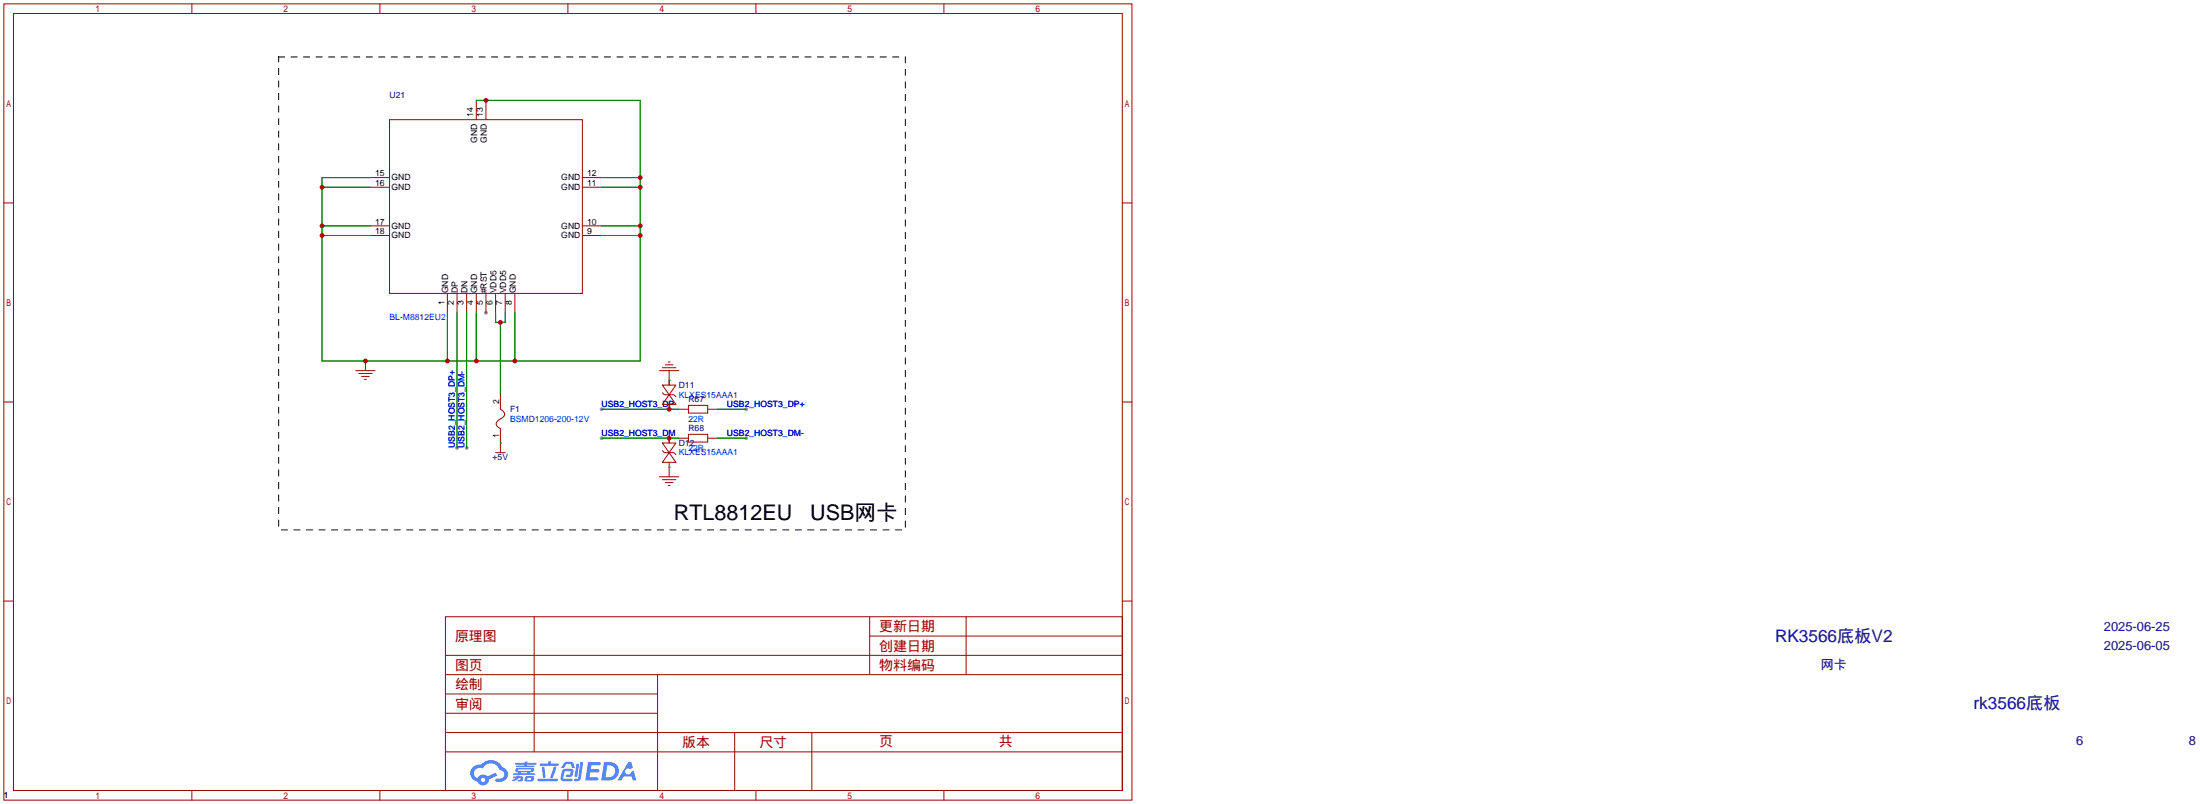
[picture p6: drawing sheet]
<svg xmlns="http://www.w3.org/2000/svg" width="580mm" height="212mm" viewBox="0 0 580 212" stroke-linecap="round" stroke-linejoin="round" font-family="sans-serif">
<g fill="#999">
<circle cx="128" cy="82.3" r=".51"/>
<circle cx="120.4" cy="117.9" r=".51"/>
<circle cx="122.9" cy="117.9" r=".51"/>
<circle cx="158.5" cy="107.7" r=".51"/>
<circle cx="158.5" cy="115.3" r=".51"/>
<circle cx="196.6" cy="107.7" r=".51"/>
<circle cx="196.6" cy="115.3" r=".51"/>
</g>
<g fill="none" stroke="#a10000" stroke-width=".26">
<path d="M1 1h297.2v209.6h-297.2zM3.6 3.6h292.1v204.4h-292.1zM50.5 1v2.6M100.1 1v2.6M149.6 1v2.6M199.1 1v2.6M248.7 1v2.6M1 53.4h2.6M295.7 53.4h2.5M1 105.8h2.6M295.7 105.8h2.5M1 158.2h2.6"/>
<path d="M295.7 158.2h2.5M117.3 162.3h178.4v45.7h-178.4zM117.3 177.5h178.4M117.3 172.5h178.4M140.7 162.3v35.6M173.2 177.5v30.5M229.1 162.3v15.2M229.1 167.4h66.6M254.5 162.3v15.2M117.3 182.6h55.9M117.3 197.9h178.4M117.3 192.8h178.4"/>
<path d="M117.3 187.7h55.9M193.5 192.8v15.2M213.9 192.8v15.2M50.5 208v2.6M100.1 208v2.6M149.6 208v2.6M199.1 208v2.6M248.7 208v2.6"/>
</g>
<g fill="#5487ff">
<path d="M154.9 200.5h2.7a.48 .48 0 0 1 .7 .5 .48 .48 0 0 1-.7 .4h-1.8l-.2 1h1.9a.43 .43 0 0 1 .4 .5 .43 .43 0 0 1-.4 .4h-2l-.2 1.3h1.9a.43 .43 0 0 1 .5 .4 .43 .43 0 0 1-.5 .4h-3z"/>
<path d="M165.5 200.6h.8l.4 1.4-.7 .4a.84 .84 0 0 0-1.2 .2 .84 .84 0 0 0 .3 1.2 .84 .84 0 0 0 1.2-.4v-.3l.6-.3 .7 2.6h-.9l-.3-1.1h-2.1l-.6 1.1h-1.1z"/>
<path d="M151.9 201h.7l-.5 3.2a.36 .36 0 0 1-.4 .3 .36 .36 0 0 1-.3-.3z"/>
<path d="M152.9 200.5h.7l-.6 4.3a1.04 1.04 0 0 1-1.8 .4l.2-.2 .8-.1 .1-.2z"/>
<path d="M148.6 200.8l.6-.3h1.4l.4 .3 .4 1.2-.7 .1-.4-1h-.9l-.9 1h-.6z"/>
<path d="M148.2 202.7l.5-.4h1.7a.95 .95 0 0 1 .5 1.6l-.5 .5-1.1 .1a.32 .32 0 0 1-.3-.4 .32 .32 0 0 1 .4-.3h.8l.2-.9-1.7 .1-.3 1.9 2.2 .1a.32 .32 0 0 1 .3 .3 .32 .32 0 0 1-.4 .3h-2.3l-.4-.3-.1-.5z"/>
<path d="M141.6 204.9h5a.33 .33 0 0 1 .4 .4 .33 .33 0 0 1-.4 .3h-4.9l-.1-.2z"/>
<path d="M145.9 201.8h.7l-.6 2a.98 .98 0 0 1-.7 1l-.3-.3z"/>
<path d="M142.7 201.8h.7l.3 2.6a.34 .34 0 0 1-.3 .3 .34 .34 0 0 1-.4-.2z"/>
<path d="M142.2 200.9h2.2l.2-.6h.6l-.1 .6h1.8a.32 .32 0 0 1 .3 .3 .32 .32 0 0 1-.4 .3h-4.5l-.1-.1z"/>
<path d="M135.2 204.3h.9l.1-.2h.7l-.1 .2 1 .2-.1 1-1.3 .2v-.5h.6l.1-.4a.68 .68 0 0 0-.9 .4l-1.1 .5-.2-.5 1-.4h-.8z"/>
<path d="M135.8 200.7h2.4l.1-.3h.7l-.1 .4h2.2l.3 .2-.3 .2h-2.2l-.1 .3h1.8l.2 .2-.2 .2h-4.5l-.1-.4h2.1v-.3h-2.2z"/>
<path d="M159.1 200.5l-.7 4.9h1.7a2.5 2.5 0 0 0 3-2.5 2.5 2.5 0 0 0-3.1-2.4zM160 201.4a1.65 1.65 0 0 1 2 1.7 1.65 1.65 0 0 1-2.1 1.5h-.4z"/>
<path d="M135.9 202.3l-.1 .7 .7 .2v.3h-1.3l.1 .4h5.4l.2-.2-.2-.2h-1.2l.2-.2a.77 .77 0 0 0 .8-.3 .77 .77 0 0 0 0-.9h-4.1zM136.5 202.5l3.5 .1-.2 .3h-3.2zM137.2 203.2h1.7l-.1 .3h-1.5z"/>
<path d="M138.4 204.4l-.2 1.1a2.66 2.66 0 0 0 2.1 .1l.2-.1a.98 .98 0 0 0 0-1.2l-1.6-.1zM139 204.7h.8l.1 .3-.2 .2h-.8z"/>
<path d="M124.6 201.9a2.23 2.23 0 0 0-.6 2.3 2.23 2.23 0 0 0 1.8 1.5 1.58 1.58 0 0 0 1.7 1 1.58 1.58 0 0 0 1.3-1.6l2.2-1-.5-.8-2.1 1a1.65 1.65 0 0 0-2.6 .5 1.47 1.47 0 0 1-.7-2.1 1.47 1.47 0 0 1 2.1-.4 2.35 2.35 0 0 1 2.4-1.4 2.35 2.35 0 0 1 2 1.8 1.12 1.12 0 0 1 1.3 1 1.12 1.12 0 0 1-1.2 1.2h-.7a.45 .45 0 0 0-.5 .4 .45 .45 0 0 0 .4 .5 2.12 2.12 0 0 0 2.5-.9 2.12 2.12 0 0 0-.3-2.6 1.92 1.92 0 0 1-1.4-1.3 3.4 3.4 0 0 0-4.9 .2l-1.2 .1zM126.7 205.3a.57 .57 0 0 1 1.1 0 .57 .57 0 0 1-1.1 0z"/>
</g>
<g fill="none" stroke="#a10000" stroke-width=".26">
<path d="M102.6 31.5h50.8v45.7h-50.8zM125.5 26.4v5.1M128 26.4v5.1M97.5 59.4h5.1M97.5 49.3h5.1M97.5 46.7h5.1M153.4 59.4h5.1M153.4 49.3h5.1M153.4 46.7h5.1M97.5 62h5.1M117.9 77.2v5.1M120.4 77.2v5.1"/>
<path d="M122.9 77.2v5.1M125.5 77.2v5.1M128 77.2v5.1M130.6 77.2v5.1M133.1 77.2v5.1M135.6 77.2v5.1M153.4 62h5.1M93.7 97.5h5.1M94.5 98.3h3.5M95.2 99.1h2.1M96 99.8h.5M96.3 95v2.5"/>
<path d="M173.7 97.5h5.1M174.5 96.8h3.6M175.3 96h2M176 95.2h.5M176.3 97.5v3.8M130.6 119.1h2.5M131.8 103.9v3.8l.4 .2a1.14 1.14 0 0 1 .4 1.9l-1.1 .7a1.14 1.14 0 0 0-.4 1.8l.7 .5v6.3M174.5 101.3h3.6l-1.8 2.6zM174.5 103.4l.5 .5h2.5l.6 .5M174.5 116.6h3.6l-1.8 2.5zM174.5 118.6l.5 .5h2.5l.6 .5M176.3 103.9l1.8 2.5h-3.6z"/>
<path d="M176.3 119.1l1.8 2.6h-3.6zM176.3 106.4v1.3M176.3 115.3v1.3M178.8 107.7h2.6M178.8 115.3h2.6M181.4 106.7h5v2h-5zM181.4 114.3h5v2h-5zM186.4 107.7h2.6M186.4 115.3h2.6M173.7 125.5h5.1M174.5 126.2h3.6M175.3 127h2"/>
<path d="M176 127.8h.5M176.3 121.7v3.8"/>
</g>
<g fill="none" stroke="#008700" stroke-width=".26">
<path d="M125.5 26.4h43.2v68.6h-83.9v-48.3h12.7M84.8 59.4h12.7M84.8 49.3h12.7M158.5 59.4h10.2M158.5 49.3h10.2M158.5 46.7h10.2M84.8 62h12.7M158.5 62h10.2M117.9 82.3v12.7M120.4 82.3v35.6M122.9 82.3v35.6M125.5 82.3v12.7"/>
<path d="M130.6 82.3v2.5h2.5v-2.5M131.8 84.8v19.1M135.6 82.3v12.7M131.8 116.6h.1M158.5 107.7h20.3M158.5 115.3h20.3M176.3 100.1h.1M189 107.7h7.6M189 115.3h7.6M176.3 122.9h.1"/>
</g>
<path d="M73.4 15h165.1v124.4h-165.1z" fill="none" stroke="#000" stroke-width=".26" stroke-dasharray="1.5 1.8"/>
<g fill="#c00">
<circle cx="84.8" cy="59.4" r=".63"/>
<circle cx="84.8" cy="49.3" r=".63"/>
<circle cx="84.8" cy="62" r=".63"/>
<circle cx="96.3" cy="95" r=".63"/>
<circle cx="117.9" cy="95" r=".63"/>
<circle cx="125.5" cy="95" r=".63"/>
<circle cx="135.6" cy="95" r=".63"/>
<circle cx="168.7" cy="62" r=".63"/>
<circle cx="168.7" cy="59.4" r=".63"/>
<circle cx="168.7" cy="49.3" r=".63"/>
<circle cx="168.7" cy="46.7" r=".63"/>
<circle cx="128" cy="26.4" r=".63"/>
<circle cx="131.8" cy="84.8" r=".63"/>
<circle cx="176.3" cy="107.7" r=".63"/>
<circle cx="176.3" cy="115.3" r=".63"/>
</g>
<g font-size="5.7">
<text x="177.5" y="136.8">RTL8812EU</text>
<text x="213.5" y="136.8">USB网卡</text>
</g>
<g font-size="4.5" fill="#000080">
<text x="467.6" y="168.8">RK3566底板V2</text>
<text x="519.9" y="186.6">rk3566底板</text>
</g>
<g font-size="3.7" fill="#a00000">
<text x="231.6" y="166.2">更新日期</text>
<text x="119.9" y="168.7">原理图</text>
<text x="231.6" y="171.2">创建日期</text>
<text x="119.9" y="176.3">图页</text>
<text x="231.6" y="176.3">物料编码</text>
<text x="119.9" y="181.4">绘制</text>
<text x="119.9" y="186.5">审阅</text>
<text x="179.7" y="196.6">版本</text>
<text x="200" y="196.6">尺寸</text>
<text x="231.6" y="196.4">页</text>
<text x="263.1" y="196.4">共</text>
</g>
<g font-size="3.4" fill="#000080">
<text x="554.2" y="165.9">2025-06-25</text>
<text x="554.2" y="171">2025-06-05</text>
<text x="479.7" y="176.1">网卡</text>
<text x="546.9" y="196.2">6</text>
<text x="576.7" y="196.2">8</text>
</g>
<g font-size="2.3" fill="#000080">
<text x="102.6" y="25.9">U21</text>
<text x="178.8" y="102.1">D11</text>
<text x="181.4" y="105.9">R67</text>
<text x="134.4" y="108.4">F1</text>
<text x="181.4" y="113.5">R68</text>
<text x="178.8" y="117.3">D12</text>
<text x="129.8" y="121.1">+5V</text>
<text x="1" y="210">1</text>
</g>
<g font-size="2.3">
<text x="124.7" y="30.7" transform="rotate(-90 124.7 30.7)">14</text>
<text x="127.2" y="30.7" transform="rotate(-90 127.2 30.7)">13</text>
<text x="125.7" y="37.5" transform="rotate(-90 125.7 37.5)">GND</text>
<text x="128.2" y="37.5" transform="rotate(-90 128.2 37.5)">GND</text>
<text x="98.8" y="46.4">15</text>
<text x="103.1" y="47.4">GND</text>
<text x="147.9" y="47.4">GND</text>
<text x="154.7" y="46.4">12</text>
<text x="98.8" y="49">16</text>
<text x="103.1" y="50">GND</text>
<text x="147.9" y="50">GND</text>
<text x="154.7" y="49">11</text>
<text x="98.8" y="59.1">17</text>
<text x="154.7" y="59.1">10</text>
<text x="98.8" y="61.7">18</text>
<text x="103.1" y="60.1">GND</text>
<text x="103.1" y="62.7">GND</text>
<text x="147.9" y="62.7">GND</text>
<text x="147.9" y="60.1">GND</text>
<text x="154.7" y="61.7">9</text>
<text x="118.1" y="77.2" transform="rotate(-90 118.1 77.2)">GND</text>
<text x="120.6" y="77.2" transform="rotate(-90 120.6 77.2)">DP</text>
<text x="123.2" y="77.2" transform="rotate(-90 123.2 77.2)">DN</text>
<text x="125.7" y="77.2" transform="rotate(-90 125.7 77.2)">GND</text>
<text x="128.2" y="77.2" transform="rotate(-90 128.2 77.2)">#RST</text>
<text x="130.8" y="77.2" transform="rotate(-90 130.8 77.2)">VDD5</text>
<text x="133.3" y="77.2" transform="rotate(-90 133.3 77.2)">VDD5</text>
<text x="135.9" y="77.2" transform="rotate(-90 135.9 77.2)">GND</text>
<text x="117.1" y="80.2" transform="rotate(-90 117.1 80.2)">1</text>
<text x="119.6" y="80.2" transform="rotate(-90 119.6 80.2)">2</text>
<text x="122.1" y="80.2" transform="rotate(-90 122.1 80.2)">3</text>
<text x="124.7" y="80.2" transform="rotate(-90 124.7 80.2)">4</text>
<text x="127.2" y="80.2" transform="rotate(-90 127.2 80.2)">5</text>
<text x="129.8" y="80.2" transform="rotate(-90 129.8 80.2)">6</text>
<text x="132.3" y="80.2" transform="rotate(-90 132.3 80.2)">7</text>
<text x="134.8" y="80.2" transform="rotate(-90 134.8 80.2)">8</text>
<text x="131.5" y="106.4" transform="rotate(-90 131.5 106.4)">2</text>
<text x="131.5" y="115.3" transform="rotate(-90 131.5 115.3)">1</text>
</g>
<g font-size="2.3" fill="#00f">
<text x="102.6" y="84.3">BL-M8812EU2</text>
<text x="158.5" y="107.2">USB2_HOST3_DP</text>
<text x="178.8" y="104.6">KLXES15AAA1</text>
<text x="191.5" y="107.2">USB2_HOST3_DP+</text>
<text x="134.4" y="111">BSMD1206-200-12V</text>
<text x="181.4" y="111">22R</text>
<text x="119.9" y="117.9" transform="rotate(-90 119.9 117.9)">USB2_HOST3_DP+</text>
<text x="122.4" y="117.9" transform="rotate(-90 122.4 117.9)">USB2_HOST3_DM-</text>
<text x="158.5" y="114.8">USB2_HOST3_DM</text>
<text x="178.8" y="119.9">KLXES15AAA1</text>
<text x="181.4" y="118.6">22R</text>
<text x="191.5" y="114.8">USB2_HOST3_DM-</text>
</g>
</svg>
